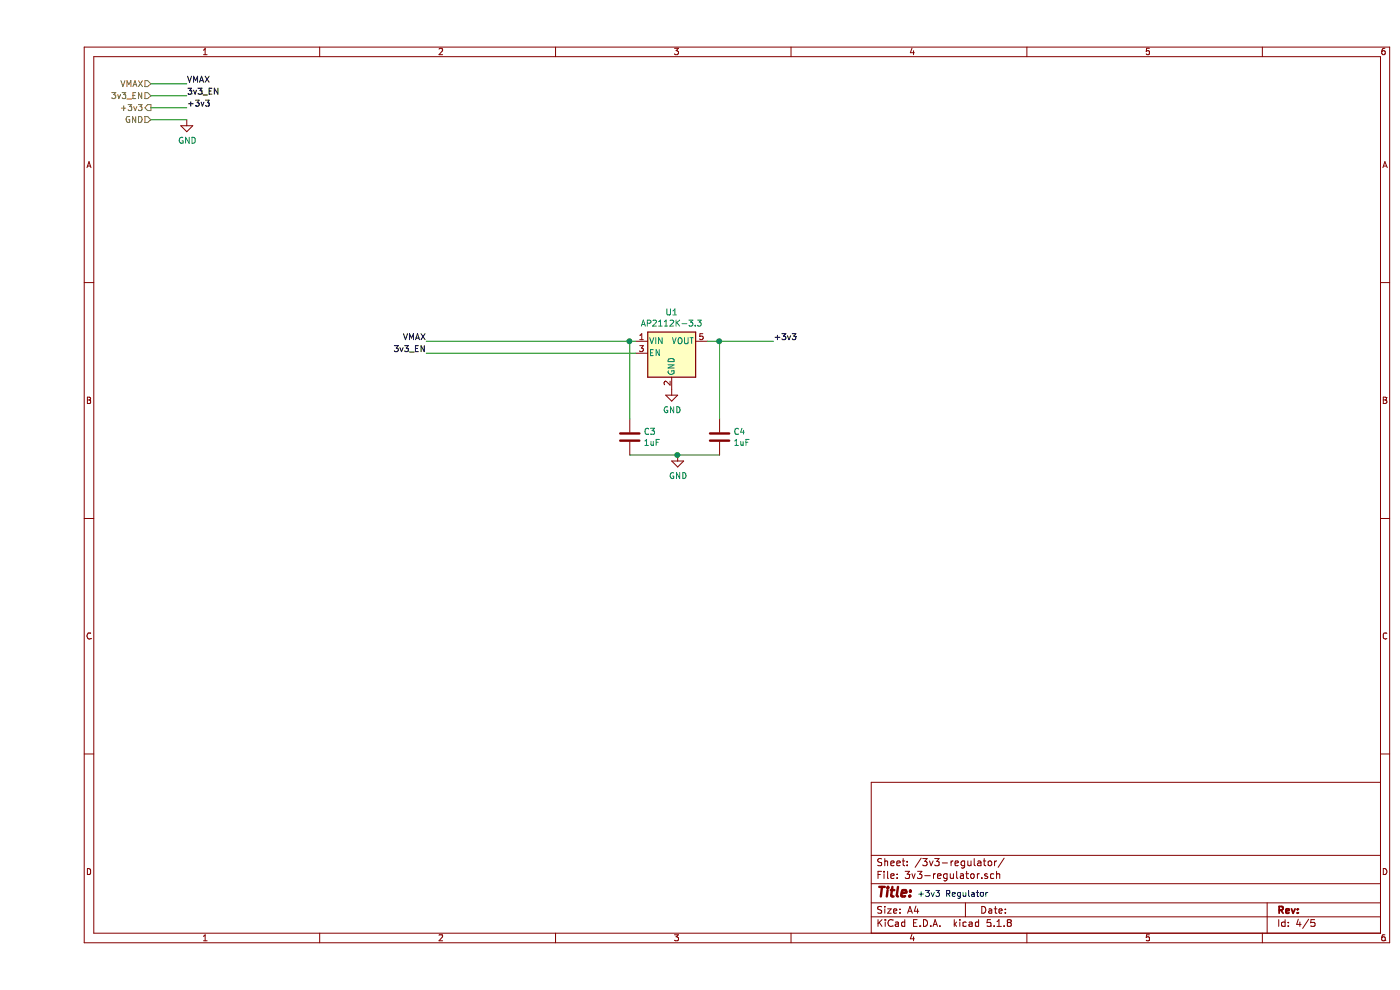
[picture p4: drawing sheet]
EESchema Schematic File Version 4
EELAYER 30 0
EELAYER END
$Descr A4 11693 8268
encoding utf-8
Sheet 4 5
Title ""
Date ""
Rev ""
Comp ""
Comment1 ""
Comment2 ""
Comment3 ""
Comment4 ""
$EndDescr
$Comp
L Regulator_Linear:AP2112K-3.3 U?
U 1 1
P 5300 2950
AR Path="/5FC8F2FB" Ref="U?"  Part="1" 
AR Path="/5FA2108C/5FC8F2FB" Ref="U?"  Part="1" 
AR Path="/5FC8E9A5/5FC8F2FB" Ref="U1"  Part="1" 
F 0 "U1" H 5300 3292 50  0000 C CNN
F 1 "AP2112K-3.3" H 5300 3201 50  0000 C CNN
F 2 "Package_TO_SOT_SMD:SOT-23-5" H 5300 3275 50  0001 C CNN
F 3 "https://www.diodes.com/assets/Datasheets/AP2112.pdf" H 5300 3050 50  0001 C CNN
	1    5300 2950
	1    0    0    -1  
$EndComp
$Comp
L power:GND #PWR0107
U 1 1
P 5300 3250
F 0 "#PWR0107" H 5300 3000 50  0001 C CNN
F 1 "GND" H 5305 3077 50  0000 C CNN
F 2 "" H 5300 3250 50  0001 C CNN
F 3 "" H 5300 3250 50  0001 C CNN
	1    5300 3250
	1    0    0    -1  
$EndComp
Text Label 3250 2850 2    50   ~ 0
VMAX
Text Label 3250 2950 2    50   ~ 0
3v3_EN
Text Label 6150 2850 0    50   ~ 0
+3v3
Text Notes 7350 7500 0    50   ~ 0
+3v3 Regulator
$Comp
L Device:C C3
U 1 1
P 4950 3650
F 0 "C3" H 5065 3696 50  0000 L CNN
F 1 "1uF" H 5065 3605 50  0000 L CNN
F 2 "Capacitor_SMD:C_0603_1608Metric" H 4988 3500 50  0001 C CNN
F 3 "~" H 4950 3650 50  0001 C CNN
	1    4950 3650
	1    0    0    -1  
$EndComp
$Comp
L Device:C C4
U 1 1
P 5700 3650
F 0 "C4" H 5815 3696 50  0000 L CNN
F 1 "1uF" H 5815 3605 50  0000 L CNN
F 2 "Capacitor_SMD:C_0603_1608Metric" H 5738 3500 50  0001 C CNN
F 3 "~" H 5700 3650 50  0001 C CNN
	1    5700 3650
	1    0    0    -1  
$EndComp
$Comp
L power:GND #PWR0108
U 1 1
P 5350 3800
F 0 "#PWR0108" H 5350 3550 50  0001 C CNN
F 1 "GND" H 5355 3627 50  0000 C CNN
F 2 "" H 5350 3800 50  0001 C CNN
F 3 "" H 5350 3800 50  0001 C CNN
	1    5350 3800
	1    0    0    -1  
$EndComp
Wire Wire Line
	5000 2850 4950 2850
Wire Wire Line
	4950 3800 5350 3800
Connection ~ 4950 2850
Connection ~ 5350 3800
Wire Wire Line
	5700 2850 5700 3500
Wire Wire Line
	5350 3800 5700 3800
Wire Wire Line
	5700 2850 5600 2850
Connection ~ 5700 2850
Wire Wire Line
	5700 2850 6150 2850
Wire Wire Line
	4950 2850 4950 3500
Text HLabel 950  700  0    50   Input ~ 0
VMAX
Text HLabel 950  800  0    50   Input ~ 0
3v3_EN
Text HLabel 950  900  0    50   Output ~ 0
+3v3
Text HLabel 950  1000 0    50   Input ~ 0
GND
Text Label 1250 700  0    50   ~ 0
VMAX
Text Label 1250 800  0    50   ~ 0
3v3_EN
Text Label 1250 900  0    50   ~ 0
+3v3
$Comp
L power:GND #PWR0109
U 1 1
P 1250 1000
F 0 "#PWR0109" H 1250 750 50  0001 C CNN
F 1 "GND" H 1255 827 50  0000 C CNN
F 2 "" H 1250 1000 50  0001 C CNN
F 3 "" H 1250 1000 50  0001 C CNN
	1    1250 1000
	1    0    0    -1  
$EndComp
Wire Wire Line
	950  700  1250 700 
Wire Wire Line
	950  800  1250 800 
Wire Wire Line
	950  900  1250 900 
Wire Wire Line
	950  1000 1250 1000
Wire Wire Line
	3250 2850 4950 2850
Wire Wire Line
	3250 2950 5000 2950
$EndSCHEMATC
